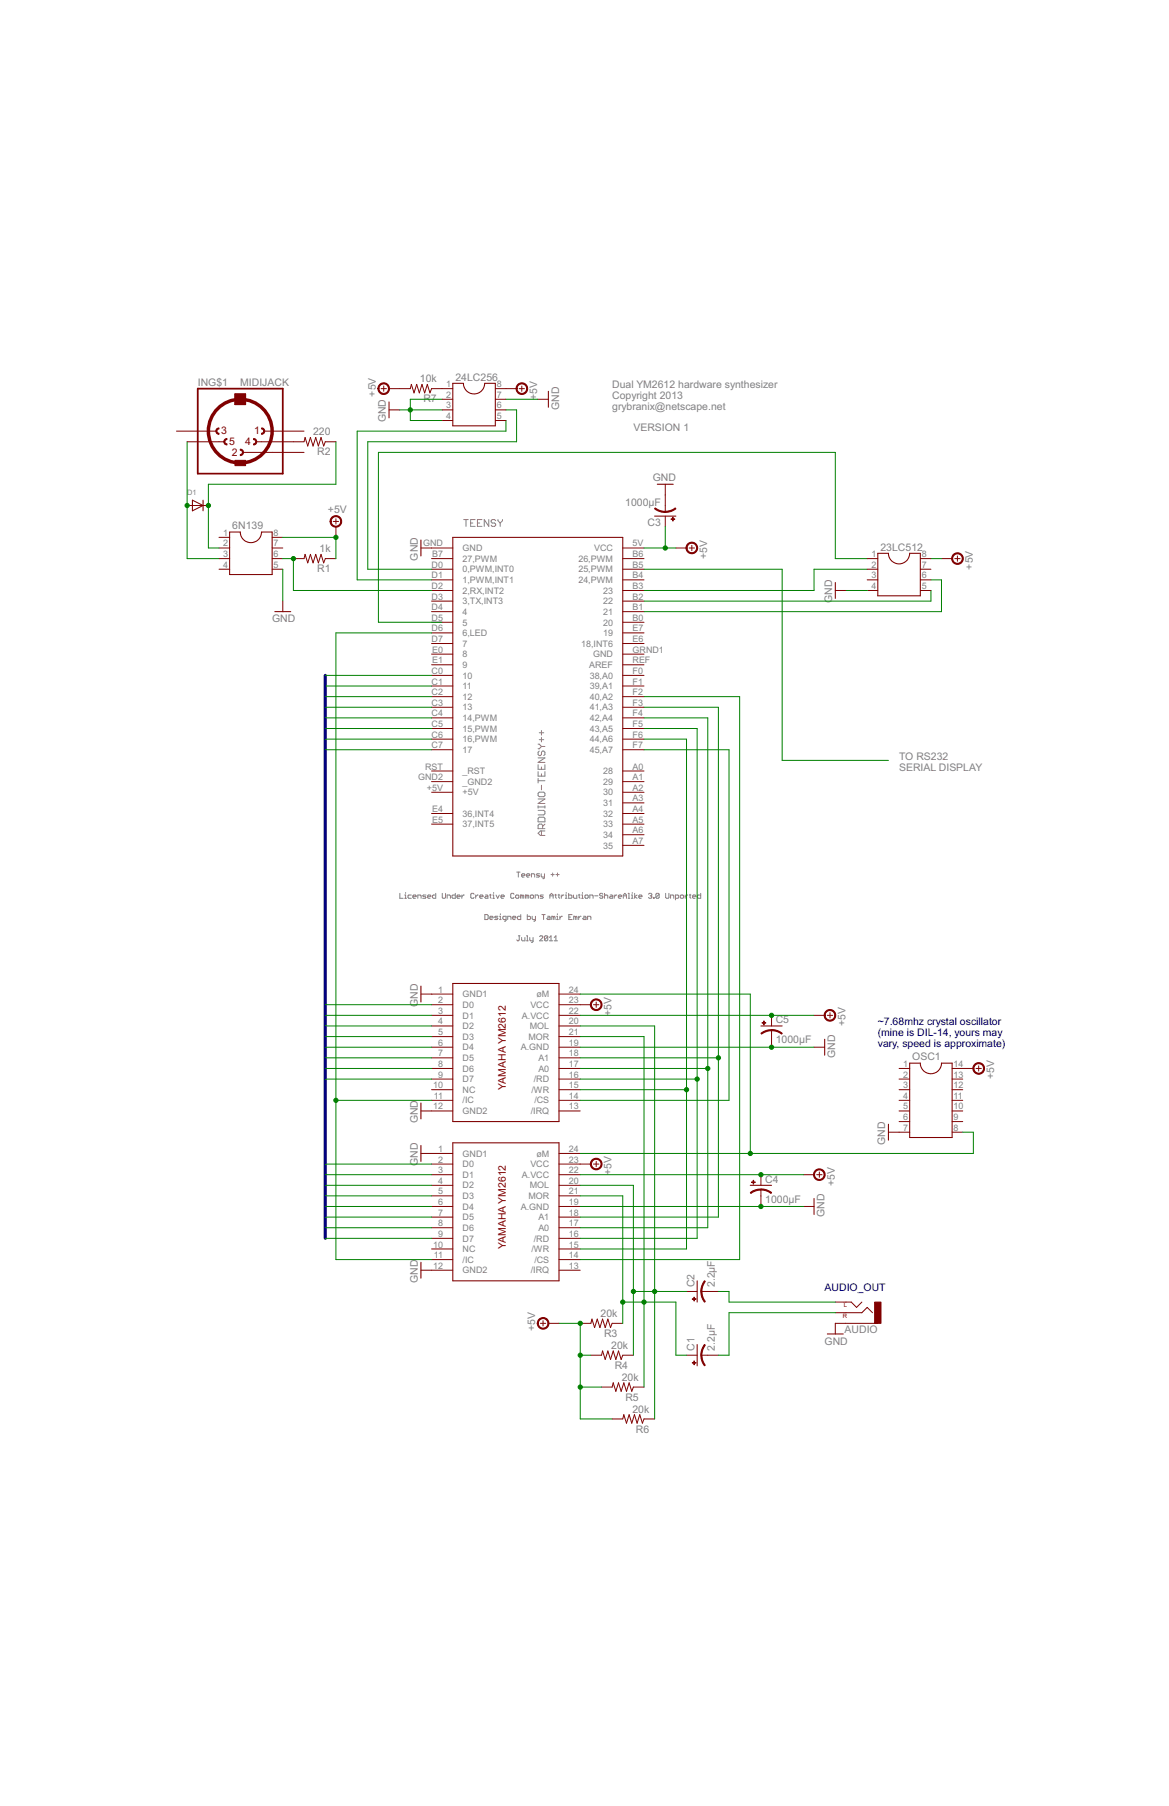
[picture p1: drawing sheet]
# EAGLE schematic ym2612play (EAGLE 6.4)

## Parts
6N139  DIL8  [DIL08]
23LC512  DIL8  [DIL08]
24LC256  DIL8  [DIL08]
AUDIO  AUDIO-JACK2.5MM  [STEREOJACK2.5MM_STEREOJACK2.5MM]
C1  2.2μF  CPOL-USB45181B  [B45181B]
C2  2.2μF  CPOL-USB45181B  [B45181B]
C3  1000μF  CPOL-USB45181B  [B45181B]
C4  1000μF  CPOL-USB45181B  [B45181B]
C5  1000μF  CPOL-USB45181B  [B45181B]
D1  DIODEDO-1N4148  [DO-1N4148]
IN  MIDIJACK  [CP-2350]
OSC1  DIL14  [DIL14]
R1  1k  R-US_0207/5V  [0207/5V]
R2  220  R-US_0207/5V  [0207/5V]
R3  20k  R-US_0207/5V  [0207/5V]
R4  20k  R-US_0207/5V  [0207/5V]
R5  20k  R-US_0207/5V  [0207/5V]
R6  20k  R-US_0207/5V  [0207/5V]
R7  10k  R-US_0207/5V  [0207/5V]
TEENSY  ARDUINO-TEENSY++  [TEENSY++]
YM2612#1  YM2612  [DIL24-6]
YM2612#2  YM2612  [DIL24-6]

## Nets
+5V: 6N139.8 23LC512.8 24LC256.8 C3.+ C4.+ C5.+ OSC1.14 R1.1 R3.2 R4.2 R5.2 R6.2 R7.2 TEENSY.5V(VCC) YM2612#1.22(A.VCC) YM2612#1.23(VCC) YM2612#2.22(A.VCC) YM2612#2.23(VCC)
DATA0: TEENSY.C0 YM2612#1.2(D0) YM2612#2.2(D0)
DATA1: TEENSY.C1 YM2612#1.3(D1) YM2612#2.3(D1)
DATA2: TEENSY.C2 YM2612#1.4(D2) YM2612#2.4(D2)
DATA3: TEENSY.C3 YM2612#1.5(D3) YM2612#2.5(D3)
DATA4: TEENSY.C4(14,PWM) YM2612#1.6(D4) YM2612#2.6(D4)
DATA5: TEENSY.C5(15,PWM) YM2612#1.7(D5) YM2612#2.7(D5)
DATA6: TEENSY.C6(16,PWM) YM2612#1.8(D6) YM2612#2.8(D6)
DATA7: TEENSY.C7 YM2612#1.9(D7) YM2612#2.9(D7)
GND: 6N139.5 23LC512.4 24LC256.2 24LC256.3 24LC256.4 24LC256.7 AUDIO.RING1(SLEEVE) C3.- C4.- C5.- OSC1.7 TEENSY.GND YM2612#1.1(GND1) YM2612#1.12(GND2) YM2612#1.19(A.GND) YM2612#2.1(GND1) YM2612#2.12(GND2) YM2612#2.19(A.GND)
N$1: TEENSY.D6(6,LED) YM2612#1.11(/IC) YM2612#2.11(/IC)
N$2: TEENSY.F7(45,A7) YM2612#1.14(/CS)
N$3: TEENSY.F2(40,A2) YM2612#2.14(/CS)
N$4: TEENSY.F3(41,A3) YM2612#1.18(A1) YM2612#2.18(A1)
N$5: TEENSY.F4(42,A4) YM2612#1.17(A0) YM2612#2.17(A0)
N$6: TEENSY.F5(43,A5) YM2612#1.16(/RD) YM2612#2.16(/RD)
N$7: TEENSY.F6(44,A6) YM2612#1.15(/WR) YM2612#2.15(/WR)
N$8: OSC1.8 YM2612#1.24(øM) YM2612#2.24(øM)
N$9: IN.4 R2.2
N$11: 6N139.3 D1.A IN.5
N$12: 6N139.2 D1.C R2.1
N$13: C1.+ R3.1 R5.1 YM2612#1.21(MOR) YM2612#2.21(MOR)
N$14: C2.+ R4.1 R6.1 YM2612#1.20(MOL) YM2612#2.20(MOL)
N$15: 24LC256.1 R7.1
N$16: AUDIO.TIP(RIGHT) C1.-
N$17: AUDIO.SHIELD(LEFT) C2.-
N$18: 24LC256.5 TEENSY.D1(1,PWM,INT1)
N$19: 24LC256.6 TEENSY.D0(0,PWM,INT0)
N$20: 23LC512.5 TEENSY.B2
N$21: 23LC512.6 TEENSY.B1
N$22: 23LC512.1
N$23: 23LC512.2 TEENSY.B3
N$24: TEENSY.B5(25,PWM)
N$25: 6N139.6 R1.2 TEENSY.D2(2,RX,INT2)
Unconnected: 6N139.1 6N139.4 6N139.7 23LC512.3 23LC512.7 IN.1 IN.2 IN.3 IN.PE1(MT) IN.PE2(MT) IN.PE(MT) IN.PE@(MT) OSC1.1 OSC1.2 OSC1.3 OSC1.4 OSC1.5 OSC1.6 OSC1.9 OSC1.10 OSC1.11 OSC1.12 OSC1.13 TEENSY.A0 TEENSY.A1 TEENSY.A2 TEENSY.A3 TEENSY.A4 TEENSY.A5 TEENSY.A6 TEENSY.A7 TEENSY.B0 TEENSY.B4(24,PWM) TEENSY.B6(26,PWM) TEENSY.B7(27,PWM) TEENSY.D3(3,TX,INT3) TEENSY.D4 TEENSY.D5 TEENSY.D7 TEENSY.E0 TEENSY.E1 TEENSY.E4(36,INT4) TEENSY.E5(37,INT5) TEENSY.E6(18,INT6) TEENSY.E7 TEENSY.F0(38,A0) TEENSY.F1(39,A1) TEENSY.REF(AREF) TEENSY.RST(_RST) YM2612#1.10(NC) YM2612#1.13(/IRQ) YM2612#2.10(NC) YM2612#2.13(/IRQ)

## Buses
DATA[0..7]

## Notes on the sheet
- Dual YM2612 hardware synthesizer
  Copyright 2013
  grybranix@netscape.net
- VERSION 1
- TO RS232
  SERIAL DISPLAY
- ~7.68mhz crystal oscillator
  (mine is DIL-14, yours may
  vary, speed is approximate)
- AUDIO_OUT

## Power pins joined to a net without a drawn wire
+5V: TEENSY.+5V
_GND2: TEENSY.GND2(_GND2)
GND: TEENSY.GRND1(GND)

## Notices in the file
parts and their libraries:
teensypp: Licensed Under Creative Commons
teensypp: Licensed Under Creative Commons Attribution-ShareAlike 3.0 Unported
teensypp: Licensed Under Creative Commons Attribution-ShareAlike 3.0 Unported (CC BY-SA 3.0)
